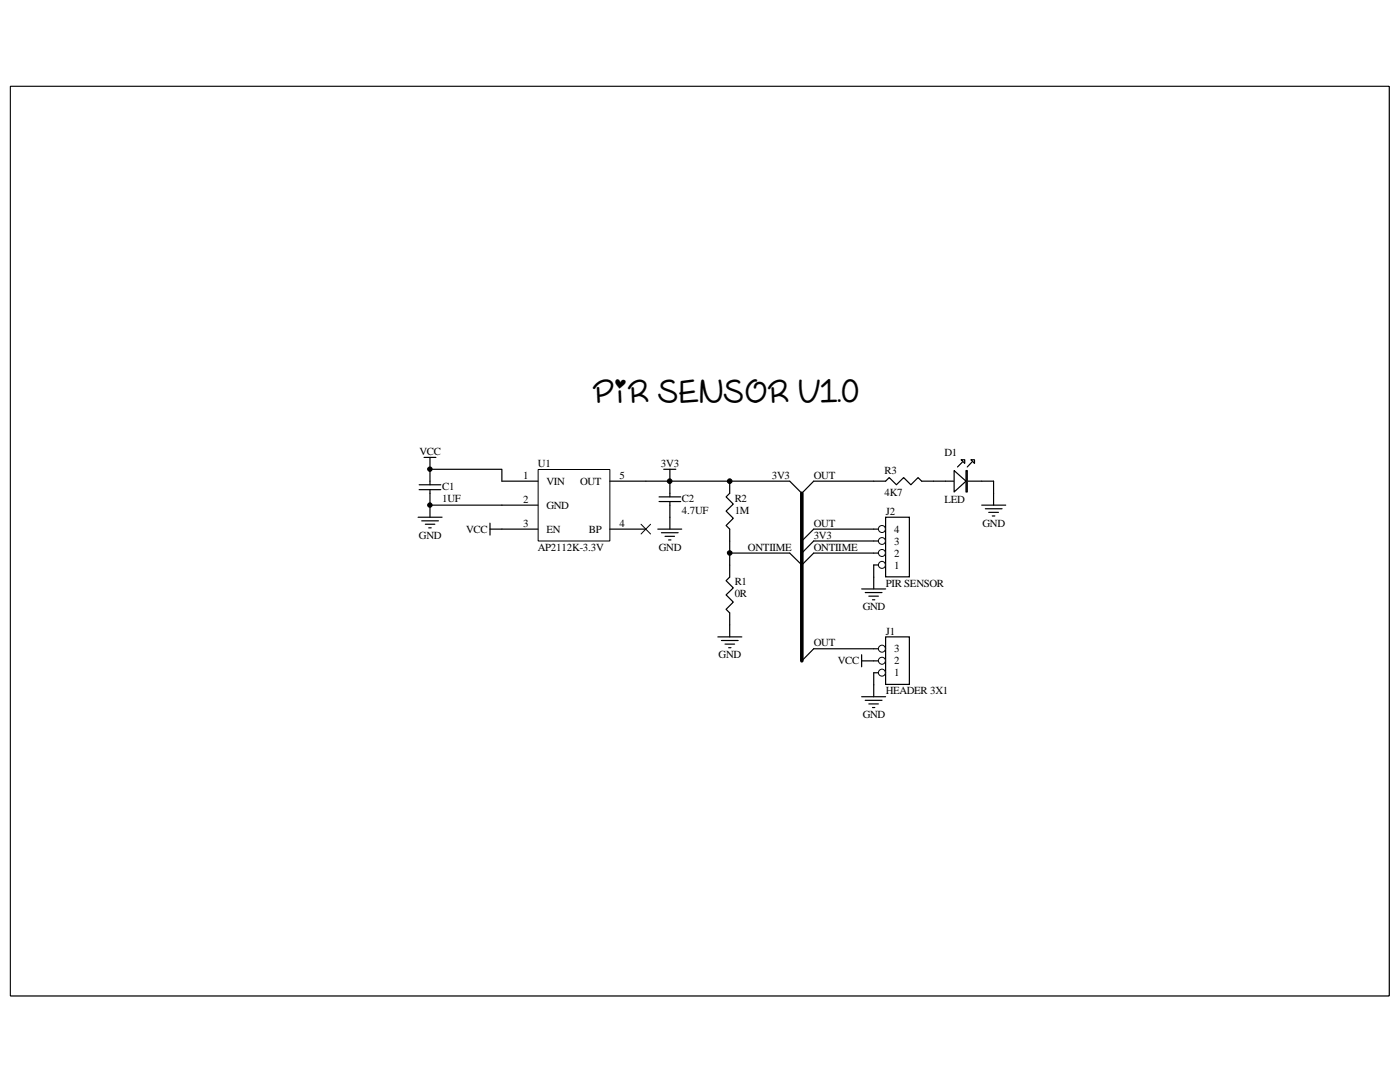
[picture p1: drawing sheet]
<svg xmlns="http://www.w3.org/2000/svg" width="279mm" height="216mm" viewBox="0 0 279 216" stroke-linecap="round" stroke-linejoin="round" font-family="sans-serif">
<path d="M2.1 17.2h275.1v181.5h-275.1z" fill="none" stroke="#000" stroke-width=".2"/>
<path d="M2.1 17.3h275.1v181.4h-275.1z" fill="#fff"/>
<path d="M2.1 17.2h275.1v181.5h-275.1z" fill="none" stroke="#000" stroke-width=".2"/>
<path d="M176.7 127.1h4.8v9.5h-4.8z" fill-rule="evenodd" fill="#fff"/>
<path d="M174.4 134.2h2.3M176.7 127.1h4.8v9.5h-4.8z" fill="none" stroke="#000" stroke-width=".24"/>
<circle cx="176" cy="134.2" r=".69" fill="#fff"/>
<circle cx="176" cy="134.2" r=".69" fill="none" stroke="#000" stroke-width=".2"/>
<path d="M174.4 131.9h2.3" fill="none" stroke="#000" stroke-width=".24"/>
<circle cx="176" cy="131.8" r=".69" fill="#fff"/>
<circle cx="176" cy="131.8" r=".69" fill="none" stroke="#000" stroke-width=".2"/>
<path d="M174.4 129.5h2.3" fill="none" stroke="#000" stroke-width=".24"/>
<circle cx="176" cy="129.4" r=".69" fill="#fff"/>
<circle cx="176" cy="129.4" r=".69" fill="none" stroke="#000" stroke-width=".2"/>
<path d="M172 139h4.7M172.7 139.7h3.3M174.4 136.7v2.3M173.4 140.5h1.9M174.1 141.2h.5" fill="none" stroke="#000" stroke-width=".24"/>
<path d="M107.4 93.7h14.3v14.2h-14.3z" fill="#fff"/>
<path d="M107.4 93.7h14.3v14.2h-14.3zM127.9 104.6l1.9 2M129.8 104.6l-1.9 2" fill="none" stroke="#000" stroke-width=".2"/>
<g fill="none" stroke="#000" stroke-width=".24">
<path d="M83.7 97.7h4.3M83.7 96.7h4.3M84.6 91.3h2.4M85.8 91.3v5.4M85.8 97.7v5.5M100.2 96h7.2M121.7 96h7.2M131.5 99.1h4.3M132.5 93.6h2.4M133.7 93.6v5.5M145.6 96v2.4l-.7 .7 1.4 1.5-1.4 1.4 1.4 1.4-1.4 1.5 .7 .7v2.3M83.4 103.2h4.8"/>
<path d="M84.2 103.9h3.3M84.9 104.6h1.9M85.6 105.3h.5M97.8 105.6h9.6M97.8 104.4v2.4M100.2 100.8h7.2M121.7 105.6h7.2M131.3 105.6h4.8M131.5 100.1h4.3M132 106.3h3.3M132.7 107h1.9M133.4 107.7h.5"/>
<path d="M133.7 100.1v5.5M145.6 112.7v2.4l-.7 .8 1.4 1.4-1.4 1.4 1.4 1.4-1.4 1.5 .7 .7v4.8M143.3 127.1h4.7M144 127.8h3.3M144.7 128.5h1.9M145.4 129.2h.5"/>
</g>
<path d="M176.7 103.2h4.8v11.9h-4.8z" fill-rule="evenodd" fill="#fff"/>
<path d="M174.4 112.7h2.3M176.7 103.2h4.8v11.9h-4.8z" fill="none" stroke="#000" stroke-width=".24"/>
<circle cx="176" cy="112.7" r=".69" fill="#fff"/>
<circle cx="176" cy="112.7" r=".69" fill="none" stroke="#000" stroke-width=".2"/>
<path d="M174.4 110.4h2.3" fill="none" stroke="#000" stroke-width=".24"/>
<circle cx="176" cy="110.3" r=".69" fill="#fff"/>
<circle cx="176" cy="110.3" r=".69" fill="none" stroke="#000" stroke-width=".2"/>
<path d="M174.4 107.9h2.3" fill="none" stroke="#000" stroke-width=".24"/>
<circle cx="176" cy="108" r=".69" fill="#fff"/>
<circle cx="176" cy="108" r=".69" fill="none" stroke="#000" stroke-width=".2"/>
<path d="M174.4 105.6h2.3" fill="none" stroke="#000" stroke-width=".24"/>
<circle cx="176" cy="105.6" r=".7" fill="#fff"/>
<circle cx="176" cy="105.6" r=".7" fill="none" stroke="#000" stroke-width=".2"/>
<path d="M174.4 96h2.3l.8-.7 1.4 1.4 1.4-1.4 1.5 1.4 1.4-1.4 .7 .7h14.4M192.1 92.2l-1 1M194 92.2l-1 1" fill="none" stroke="#000" stroke-width=".24"/>
<path d="M190.4 93.9l2.4 2.1-2.4 2.2z" fill="#fff"/>
<path d="M190.4 93.9l2.4 2.1-2.4 2.2z" fill="none" stroke="#000" stroke-width=".24"/>
<path d="M192.8 93.9h.2v4.3h-.2z" fill-rule="evenodd" fill="#fff"/>
<path d="M192.8 93.9h.2v4.3h-.2z" fill="none" stroke="#000" stroke-width=".24"/>
<path d="M193.8 91.7h.7v.8z" fill="#fff"/>
<path d="M193.8 91.7h.7v.8z" fill="none" stroke="#000" stroke-width=".24"/>
<path d="M191.8 91.7h.7v.8z" fill="#fff"/>
<g fill="none" stroke="#000" stroke-width=".24">
<path d="M85.8 93.6h14.4v2.4M128.9 96h28.7l2.4 2.4 2.4-2.4h12M191.8 91.7h.7v.8zM198.3 96v4.8M85.8 100.8h14.4M145.6 107.9v4.8M145.6 110.4h12l2.4 2.3 2.4-2.3h12M172 117.5h4.7M172.7 118.2h3.3M173.4 119h1.9M174.1 119.7h.5M174.4 107.9h-12l-2.4 2.5"/>
<path d="M174.4 105.6h-12l-2.4 2.3M174.4 112.7v4.8M195.9 100.8h4.8M196.6 101.5h3.4M197.3 102.2h2M198 103h.5M172 130.6v2.5M172 131.9h2.4M174.4 134.2v2.5M174.4 129.5h-12l-2.4 2.4"/>
</g>
<path d="M160 98.4v33.5" fill="none" stroke="#000" stroke-width=".72"/>
<g fill="#000">
<circle cx="85.8" cy="93.6" r=".44"/>
<circle cx="133.6" cy="96" r=".46"/>
<circle cx="145.6" cy="96" r=".46"/>
<circle cx="85.8" cy="100.8" r=".44"/>
<circle cx="145.6" cy="110.3" r=".46"/>
</g>
<g fill="none" stroke="#000" stroke-width=".2">
<circle cx="85.8" cy="93.6" r=".44"/>
<circle cx="133.6" cy="96" r=".46"/>
<circle cx="145.6" cy="96" r=".46"/>
<circle cx="85.8" cy="100.8" r=".44"/>
<circle cx="145.6" cy="110.3" r=".46"/>
</g>
<text font-size="6" x="118.2" y="80.2">PIR SENSOR V1.0</text>
<g font-size="2.2">
<text x="83.7" y="90.8">VCC</text>
<text x="104.4" y="95.5">1</text>
<text x="107.4" y="93.2">U1</text>
<text x="123.7" y="95.5">5</text>
<text x="131.9" y="93.2">3V3</text>
<text x="154.1" y="95.5">3V3</text>
<text x="162.4" y="95.5">OUT</text>
<text x="176.5" y="94.6">R3</text>
<text x="188.5" y="91">D1</text>
<text x="88.2" y="97.7">C1</text>
<text x="88.2" y="100.1">1UF</text>
<text x="104.4" y="100.3">2</text>
<text x="109.1" y="96.7">VIN</text>
<text x="109.1" y="101.5">GND</text>
<text x="115.8" y="96.7">OUT</text>
<text x="136.1" y="100.1">C2</text>
<text x="146.6" y="100.1">R2</text>
<text x="176.5" y="98.9">4K7</text>
<text x="188.5" y="100.3">LED</text>
<text x="83.6" y="107.5">GND</text>
<text x="93" y="106.3">VCC</text>
<text x="104.4" y="105.1">3</text>
<text x="109.1" y="106.3">EN</text>
<text x="117.5" y="106.3">BP</text>
<text x="123.7" y="105.1">4</text>
<text x="136.1" y="102.5">4.7UF</text>
<text x="146.6" y="102.5">1M</text>
<text x="162.4" y="107.5">3V3</text>
<text x="162.4" y="105.1">OUT</text>
<text x="176.8" y="102.7">J2</text>
<text x="178.4" y="106.3">4</text>
<text x="196.1" y="105.1">GND</text>
<text x="107.4" y="109.9">AP2112K-3.3V</text>
<text x="131.5" y="109.9">GND</text>
<text x="149.3" y="109.9">ONTIIME</text>
<text x="162.4" y="109.9">ONTIIME</text>
<text x="178.4" y="113.5">1</text>
<text x="178.4" y="111.1">2</text>
<text x="178.4" y="108.7">3</text>
<text x="146.6" y="116.8">R1</text>
<text x="146.6" y="119.2">0R</text>
<text x="176.8" y="117.1">PIR SENSOR</text>
<text x="172.2" y="121.8">GND</text>
<text x="143.4" y="131.4">GND</text>
<text x="162.4" y="129">OUT</text>
<text x="176.8" y="126.6">J1</text>
<text x="178.4" y="130.2">3</text>
<text x="167.2" y="132.6">VCC</text>
<text x="178.4" y="135">1</text>
<text x="178.4" y="132.6">2</text>
<text x="172.2" y="143.3">GND</text>
<text x="176.8" y="138.6">HEADER 3X1</text>
</g>
</svg>
